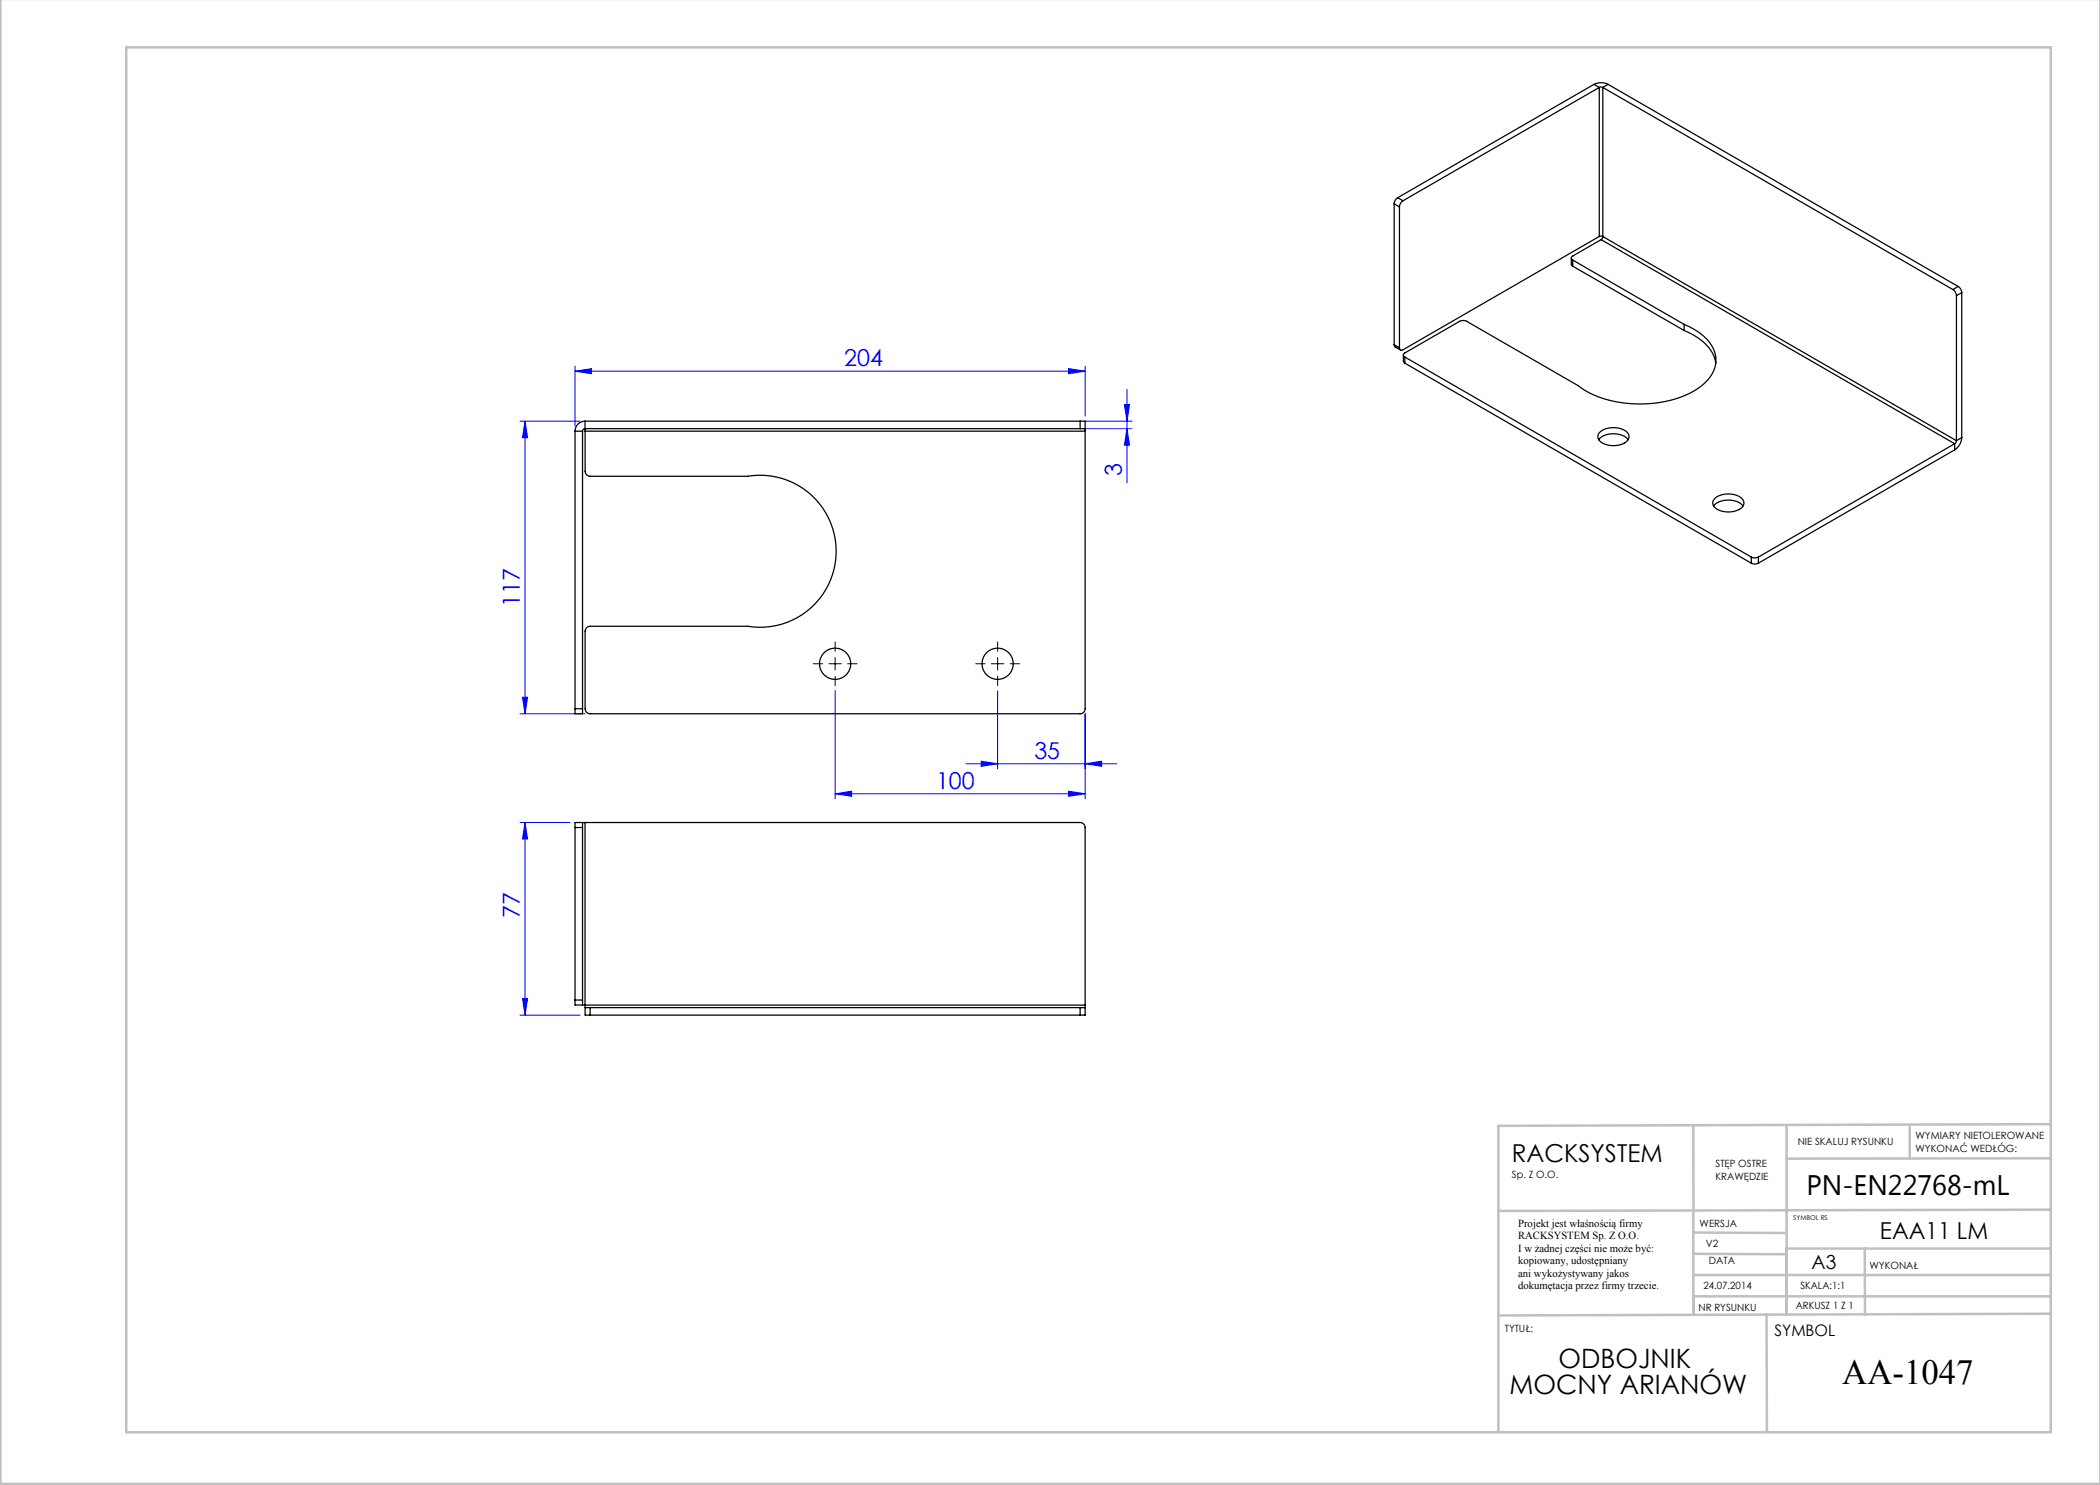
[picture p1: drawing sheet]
<svg xmlns="http://www.w3.org/2000/svg" width="420mm" height="297mm" viewBox="0 0 420 297" stroke-linecap="round" stroke-linejoin="round" font-family="sans-serif">
<g fill="none" stroke="#00f" stroke-width=".2">
<path d="M115 74.2l3.3-.5v1zM115 73.2v12M115 74.2h102M213.7 73.7l3.3 .5-3.3 .5zM217 73.2v10M225.4 77.9v18.7M104 84.2h12M105 84.2l.5 3.3h-1zM105 84.2v58.6M217 84.2h9.4M217 85.7h9.4M224.9 80.9h1l-.5 3.3z"/>
<path d="M225.4 85.7l.5 3.3h-1zM104.5 139.5h1l-.5 3.3zM167 138.1v21.7M199.5 138.1v15.7M104 142.8h13M167 158.8l3.3-.6v1.1zM167 158.8h50M193.2 152.8h30.2M196.2 152.2l3.3 .6-3.3 .5zM213.7 158.2l3.3 .6-3.3 .5zM217 152.8l3.3-.6v1.1zM217 142.8v17"/>
<path d="M104 164.5h10M105 164.5v38.5M105 164.5l.5 3.3h-1zM104.5 199.7h1l-.5 3.3zM104 203h12"/>
</g>
<path d="M164.5 132.8h-1.8M167 130.3v-1.9M167 135.3v1.8M169.5 132.8h1.9M197 132.8h-1.8M199.5 130.3v-1.9M199.5 135.3v1.8M202 132.8h1.9" fill="none" stroke="#000" stroke-width=".2" stroke-dasharray="15.2 1.3 1.3 1.3"/>
<path d="M165.8 132.8h2.5M167 131.5v2.5M198.3 132.8h2.5M199.5 131.5v2.5" fill="none" stroke="#000" stroke-width=".2"/>
<g fill="none" stroke="#c0c0c0" stroke-width=".5">
<path d="M.1 -.1v296.9h419.9M25.2 9.5h385v276.9h-385zM338.7 225.2v16.9M357.3 225v37.9M382 225.4v6.3M410.1 224.8l-110.4 .4v61.2M410.1 231.7h-52.8M338.7 259.3h71.5M338.7 255h71.5M338.7 250.8l18.6 .1M338.7 246.5l18.6 .1M338.7 242.1v20.9"/>
<path d="M373 249.7v13.2M410.1 241.9l-110.4 .3M410.2 249.7h-52.9v13.2M353.3 262.9l.1 23.5M410.2 262.7l-110.5 .4"/>
</g>
<g fill="#00f">
<path d="M217 152.8l3.3-.6v1.1zM196.2 152.2l3.3 .6-3.3 .5zM213.7 158.2l3.3 .6-3.3 .5zM167 158.8l3.3-.6v1.1z"/>
<path d="M104.5 139.5h1l-.5 3.3zM105 84.2l.5 3.3h-1z"/>
<path d="M105 164.5l.5 3.3h-1zM104.5 199.7h1l-.5 3.3zM224.9 80.9h1l-.5 3.3zM225.4 85.7l.5 3.3h-1z"/>
<path d="M115 74.2l3.3-.5v1zM213.7 73.7l3.3 .5-3.3 .5z"/>
</g>
<g fill="none" stroke="#000" stroke-width=".25">
<path d="M318.8 16.9a3.1 3.1 0 0 1 2.8 0M318.8 16.9l-39.3 22.6M318.8 16.9l1.1 .6M319.9 17.5h.7M319.9 17.5l-39.3 22.7M319.9 17.5v29.8M320.6 17.5v29.8M320.6 17.5l70 40.4M321.6 16.9l70 40.4M321.6 16.9l-1 .6M279.5 39.5a1.56 1.56 0 0 0-.7 1.3M279.5 39.5l1.1 .7"/>
<path d="M278.8 40.8l1.1 .6M278.8 40.8v28.1M279.9 41.4v28.1M280.6 40.2a1.56 1.56 0 0 0-.7 1.2M314.3 51.6v1.3l.3 .3M314.6 52l22.2 12.9M314.6 52v1.2M314.6 53.2l22.2 12.9M319.9 47.3l-39.3 22.7a.43 .43 0 0 1-.5 0 .43 .43 0 0 1-.2-.5M319.9 47.3h.7M320.2 47.9l-5.6 3.3a.43 .43 0 0 0-.3 .4 .43 .43 0 0 0 .3 .4M320.2 47.9l70.7 40.8"/>
<path d="M320.6 47.3h.1M320.6 47.3l-.4 .6M320.6 47.3l70.7 40.8M390.6 57.9a1.56 1.56 0 0 1 .7 1.2M391.3 59.1v29M391.6 57.3a1.57 1.57 0 0 1 .7 1.2M391.6 57.3l-1 .6M392.3 58.5l-1 .6M392.3 58.5v29M278.8 68.9l.1 .4 1.2 .7M278.8 68.9l1.1 .6M280.7 71v1.3l.3 .3"/>
<path d="M281 71.4l69.3 40M281 71.4v1.2M281 72.6l69.3 40M336.8 64.9a10.1 10.1 0 0 1 6.1 5.4 5.9 5.9 0 0 1-2 6.4 20.3 20.3 0 0 1-14.7 4 19.5 19.5 0 0 1-10.6-3.6l-22.3-12.8a1.56 1.56 0 0 0-1.4 0l-10.9 6.3a.43 .43 0 0 0-.3 .4 .43 .43 0 0 0 .3 .4M336.8 66.1a10.1 10.1 0 0 1 6.1 5.4l.3 1.1M336.8 64.9v1.2M115 86.2v55.6M115 86.2h1.5M116.5 86.2v55.6M117 84.2a2 2 0 0 0-2 2M117 85.7l-.3 .2-.2 .3M117 84.2v1.5"/>
<path d="M117 84.2h99M117 85.7h99M117 85.7v.5M117 86.2v8.1a1 1 0 0 0 1 1h31.5a15.2 15.2 0 0 1 17.7 15 15.2 15.2 0 0 1-17.7 15h-31.5a1 1 0 0 0-1 1v15.5a1 1 0 0 0 1 1h98a1 1 0 0 0 1-1v-55.6M117 86.2h100M216 84.2h1v1.5M216 85.7h1M216 84.2v1.5M217 85.7v.5M319.7 87.9a4.2 4.2 0 0 1 5.9 0M319.9 86.5a4.3 4.3 0 0 1 5.7 .2 1.46 1.46 0 0 1-1.1 2.1 4.4 4.4 0 0 1-4.7-.8 1.13 1.13 0 0 1 .1-1.5zM342.9 99.8a4.3 4.3 0 0 1 5.7 .1 1.46 1.46 0 0 1-1.1 2.2 4.4 4.4 0 0 1-4.7-.8 1.13 1.13 0 0 1 .1-1.5z"/>
<path d="M390.9 88.7l-39.2 22.7M390.9 88.7v1.3M390.9 90l-39.2 22.6M391.3 88.1l-.4 .6M392.3 87.5a3.1 3.1 0 0 1-1.4 2.5M392.3 87.5l-1 .6M342.7 101.2a4.2 4.2 0 0 1 5.9 0M350.3 111.4a1.56 1.56 0 0 0 1.4 0M350.3 112.6a1.56 1.56 0 0 0 1.4 0M350.3 111.4v1.2M351.7 111.4v1.2M115 141.8v1h1.5v-1"/>
<path d="M115 141.8h1.5M115 165.5h1.5M115 165.5v34.5M116.5 164.5v1M116.5 164.5h-1.5v1M116.5 164.5h.5M116.5 165.5v34.5M117 164.5h99a1 1 0 0 1 1 1v35.5M117 164.5v36.5M115 200v1h1.5M115 200h1.5M116.5 200v1"/>
<path d="M116.5 201h.5M117 201h100M117 201.5h1M117 201.5v1.5h1M117 201v.5M117 201h.1M118 201.5v1.5M118 201.5h98M118 203h98M216 201.5h1M216 201.5v1.5M217 201.5v1.5h-1"/>
<path d="M217 201v.5"/>
<circle cx="167" cy="132.8" r="3.1"/>
<circle cx="199.5" cy="132.8" r="3.1"/>
</g>
<text font-size="7.1" x="368.5" y="276.7">AA-1047</text>
<text font-size="5.6" x="361.3" y="239.1">PN-EN22768-mL</text>
<g font-size="5.3">
<text x="311.7" y="273.7">ODBOJNIK</text>
<text x="301.9" y="278.8">MOCNY ARIANÓW</text>
</g>
<text font-size="4.9" x="302.4" y="232.4">RACKSYSTEM</text>
<g font-size="4.7" fill="#00f">
<text x="168.8" y="73.2">204</text>
<text x="224.4" y="95.3" transform="rotate(-90 224.4 95.3)">3</text>
<text x="104" y="121.4" transform="rotate(-90 104 121.4)">117</text>
<text x="206.9" y="151.7">35</text>
<text x="187.2" y="157.7">100</text>
<text x="104" y="183.6" transform="rotate(-90 104 183.6)">77</text>
</g>
<text font-size="4.7" x="376" y="247.8">EAA11 LM</text>
<text font-size="3.9" x="362.3" y="253.8">A3</text>
<text font-size="3.2" x="354.9" y="267.2">SYMBOL</text>
<g font-size="2.2">
<text x="303.6" y="245.3">Projekt jest właśnością firmy</text>
<text x="303.6" y="247.8">RACKSYSTEM Sp. Z O.O.</text>
<text x="303.6" y="250.3">I w żadnej części nie może być:</text>
<text x="303.6" y="252.8">kopiowany, udostępniany</text>
<text x="303.6" y="255.3">ani wykożystywany jakos</text>
<text x="303.6" y="257.8">dokumętacja przez firmy trzecie.</text>
</g>
<g font-size="2">
<text x="383.1" y="227.9">WYMIARY NIETOLEROWANE</text>
<text x="343.1" y="233.4">STĘP OSTRE</text>
<text x="359.5" y="228.9">NIE SKALUJ RYSUNKU</text>
<text x="383.1" y="230.4">WYKONAĆ WEDŁÓG:</text>
<text x="302.4" y="235.5">Sp. Z O.O.</text>
<text x="343.1" y="235.9">KRAWĘDZIE</text>
<text x="339.9" y="245.4">WERSJA</text>
<text x="341.2" y="249.4">V2</text>
<text x="340.7" y="257.7">24.07.2014</text>
<text x="341.8" y="252.9">DATA</text>
<text x="360.1" y="257.7">SKALA:1:1</text>
<text x="373.9" y="253.8">WYKONAŁ</text>
<text x="339.7" y="262.3">NR RYSUNKU</text>
<text x="359.1" y="261.8">ARKUSZ 1 Z 1</text>
<text x="301" y="266.4">TYTUŁ:</text>
</g>
<text font-size="1.3" x="358.7" y="244">SYMBOL RS</text>
</svg>
